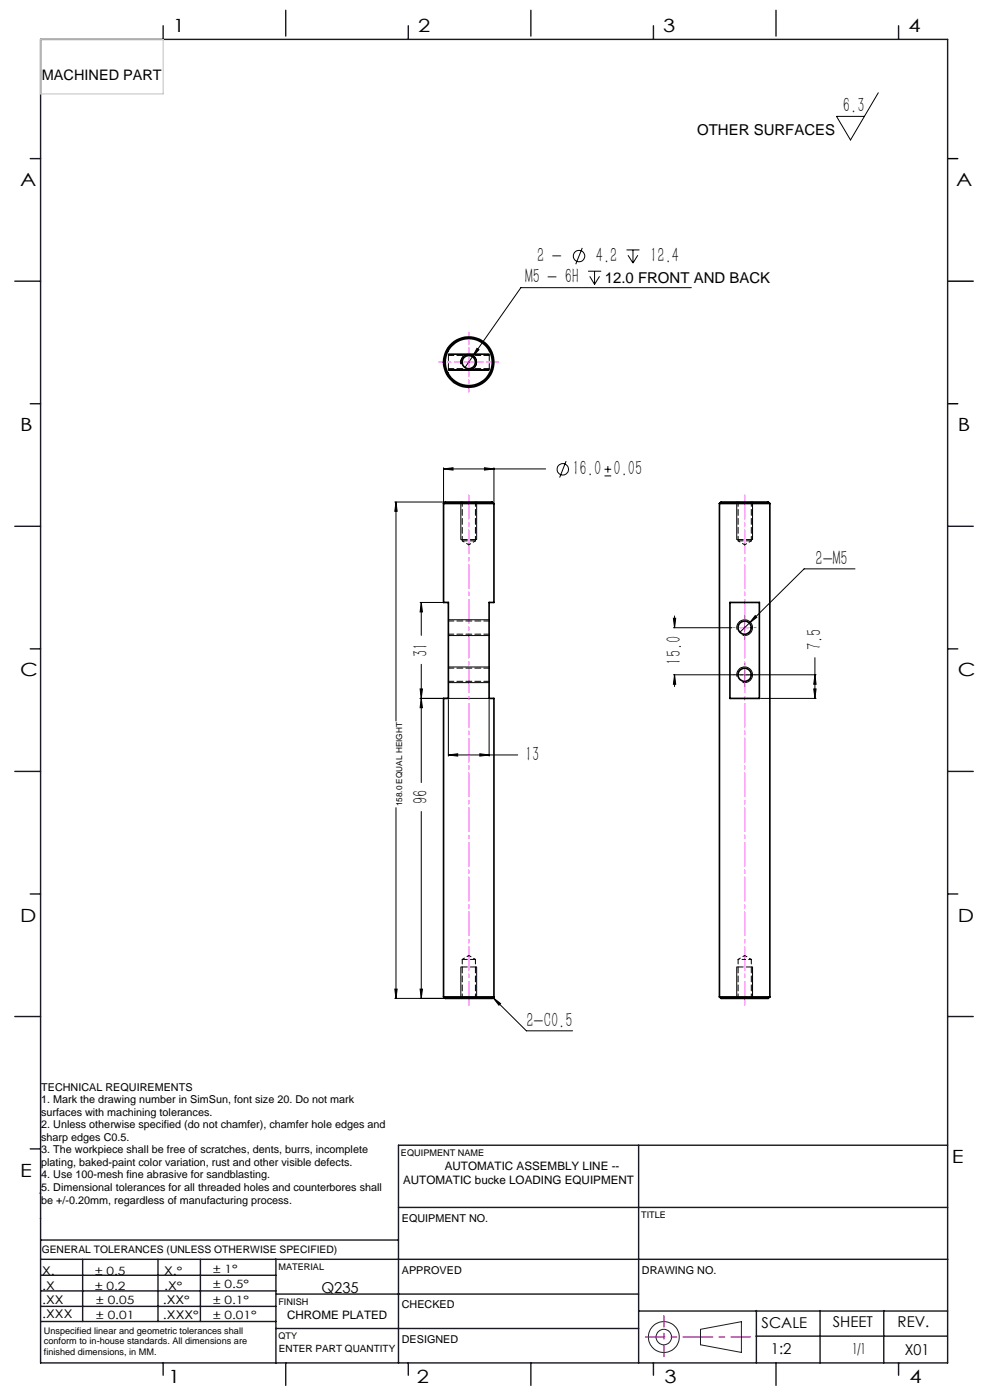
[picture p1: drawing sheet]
<svg xmlns="http://www.w3.org/2000/svg" width="210mm" height="297mm" viewBox="0 0 210 297" stroke-linecap="round" stroke-linejoin="round" font-family="sans-serif">
<g fill="none" stroke="#191924" stroke-width=".21">
<path d="M8.6 231.2v9.4M148.6 282l8.7-1.6v6.5l-8.7-1.6z"/>
<circle cx="140.8" cy="283.7" r="3.3"/>
<circle cx="140.8" cy="283.7" r="1.64"/>
</g>
<path d="M201 33.7h2.2M201 59.7h5.4M201 85.7h2.2" fill="none" stroke="#000" stroke-width=".3"/>
<path d="M136.9 283.6h22.3" fill="none" stroke="#f00" stroke-width=".21" stroke-dasharray="6.3 1.3 1.3 1.3" stroke-dashoffset="2.2"/>
<path d="M140.8 287.8v-8.7" fill="none" stroke="#f00" stroke-width=".21" stroke-dasharray="6.3 1.3 1.3 1.3" stroke-dashoffset="3.9"/>
<g fill="none" stroke="#191924" stroke-width=".3">
<path d="M8.6 8.4h192.4v280.7h-192.4zM34.6 5.5v2.9M60.6 2.2v5.5M86.6 5.5v2.9M112.6 2.2v5.5M138.6 5.5v2.9M164.6 2.2v5.5M190.6 5.5v2.9M6.4 33.7h2.2M3.1 59.7h5.5M6.4 85.7h2.2M3.1 111.7h5.5"/>
<path d="M201 111.7h5.4M6.4 137.7h2.2M201 137.7h2.2M3.1 163.7h5.5M201 163.7h5.4M6.4 189.6h2.2M201 189.6h2.2M3.1 215.6h5.5M201 215.6h5.4M6.4 243.7h2.2M8.5 253.1h.1M8.6 258.5h.1"/>
<path d="M84.5 256.1h116.5M135.5 243v46.1M201 243h-116.5v46.1M8.6 277.1h49.9M8.6 267.2h192.4M8.6 273.9h49.9M8.6 263.1h75.9M8.6 270.5h49.9M17.5 267.2v13.1M33.5 267.2v13.1M42.5 267.2v13.1M58.5 267.2v22"/>
<path d="M58.6 274.5h76.9M135.5 278.1h65.5M160.4 278v11.1M174 278v11.1M187.5 278v11.1M8.6 280.3h49.9M34.6 289.1v2.6M58.5 281.8h77M60.6 289.1v4.8M86.6 289.1v2.6M112.6 289.1v4.8M138.6 289.1v2.6"/>
<path d="M160.4 283.5h40.5M164.6 289.1v4.8M190.6 289.1v2.6"/>
</g>
<path d="M8.6 8.4h26v11.5h-26z" fill="none" stroke="#c0c0c0" stroke-width=".21"/>
<g fill="none" stroke="#000" stroke-width=".21">
<path d="M186.3 19.7l-5.9 10-3-5h6M123.5 52.6l-1.4 3.5M124.7 57.5h2.8M125.1 58.6l1 1.7M126.1 57.5v2.8M127.2 58.6l-1.1 1.7M132.9 53h2.7M133.2 54.1l1.1 1.7M134.3 53v2.8M135.3 54.1l-1 1.7M95.1 78.5h8.7M95.1 75.1h8.7"/>
<path d="M97.8 77.3a1.66 1.66 0 0 1 1.5-2.1 1.66 1.66 0 0 1 1.8 1.8 1.66 1.66 0 0 1-2.1 1.4M100.2 75.7l-1.6 2.3M101.2 73.9l.4 .3-1.4 1.5zM146.6 61h-36.1l-10.3 14.7M94.1 99.5l2-.3v.5zM94.1 99.2v7.4M94.1 99.5h21.6M102.8 99.2l2 .3-2 .2zM104.8 99.2v7.4M120.1 97.8l-1.4 3.5M128.2 99.6h1.4M128.9 98.9v1.4"/>
<path d="M83.7 106.5h10.5M84 106.5v46.5M84 106.5l.2 2h-.5zM97.8 106.5v8M101.1 106.5v8M128.2 101h1.4M156.3 106.5v8M159.6 106.5v8M89.1 127.8h5.8M89.4 127.8v7M89.4 127.8l.2 2h-.5zM95.1 134.8h8.7"/>
<path d="M95.1 131.5h8.7M142.8 131.2h.5l-.2 2zM142.8 133.2h12.5M143.1 130.7v2.5M156.4 133.6a1.67 1.67 0 0 1 1.4-2.1 1.67 1.67 0 0 1 1.8 1.8 1.67 1.67 0 0 1-2.1 1.5M159 132.2l-2 1.9M160.2 130.6l.3 .3-1.5 1.3zM172.9 139.5v8.7M181.4 120.7h-10.8l-11.6 11.5M89.1 148.2h14.4M89.1 146.2h.5l-.2 2zM89.4 140.9v25.1"/>
<path d="M89.4 148.2l.2 1.9h-.5zM95.1 144.8h8.7M95.1 141.5h8.7M95.1 148.4v12M101.8 159.9l2 .3-2 .2zM103.8 148.4v12M142.8 143.2h14.9M143.1 143.2l.2 2h-.5zM143.1 143.2v2.5M156.4 143.6a1.67 1.67 0 0 1 1.4-2.1 1.67 1.67 0 0 1 1.8 1.8 1.67 1.67 0 0 1-2.1 1.5M158.2 143.2h14.9M161.3 148.2h11.8"/>
<path d="M172.6 146.2h.5l-.2 2zM172.9 143.2l.2 2h-.5zM84 171.3v40.5M89.4 172.2v39.6M95.1 160.2l2-.3v.5zM95.1 160.2h14.7M83.7 211.8h10.5M83.7 209.8h.5l-.2 2zM89.1 209.8h.5l-.2 2zM97.8 205.1v6.7M101.1 205.1v6.7M104.6 211.7l1.6 1.2-.4 .4z"/>
<path d="M104.6 211.7l7.1 7h9.8M156.3 205.1v6.7M159.6 205.1v6.7"/>
<circle cx="122.8" cy="54.3" r="1.22"/>
<circle cx="119.4" cy="99.6" r="1.21"/>
</g>
<path d="M99.5 105v108.3M158 105v108.3" fill="none" stroke="#f0f" stroke-width=".21" stroke-dasharray="5.1 .8 .8 .8" stroke-dashoffset="-.1"/>
<path d="M156 133.1h-.4M158 131.1v-.4M158 135.1v.4M160 133.1h.4M156 143.1h-.4M158 141.1v-.4M158 145.1v.4M160 143.1h.4" fill="none" stroke="#f0f" stroke-width=".21" stroke-dasharray="5.1 .8 .8 .8"/>
<path d="M98.4 76.8h2M99.4 75.8v2M157 133.2h2M157.9 132.1v2.1M157 143.2h2M157.9 142.2v1.9" fill="none" stroke="#f0f" stroke-width=".21"/>
<path d="M97.8 114.5h3.3M156.3 114.5h3.3M101.1 205.1h-3.3M159.6 205.1h-3.3" fill="none" stroke="#000" stroke-width=".21" stroke-dasharray="1.3 .6" stroke-dashoffset="-.1"/>
<path d="M97.5 76.8h-4.4M99.5 74.8v-4.3M99.5 78.8v4.3M101.5 76.8h4.3" fill="none" stroke="#f0f" stroke-width=".21" stroke-dasharray="5.1 .8 .8 .8" stroke-dashoffset="4.1"/>
<g fill="#000">
<path d="M101.2 73.9l-1 1.8 1.4-1.5zM160.2 130.6l-1.2 1.6 1.5-1.3z"/>
<path d="M94.1 99.5l2-.3v.5zM102.8 99.2l2 .3-2 .2zM104.6 211.7l1.6 1.2-.4 .4zM95.1 160.2l2-.3v.5zM101.8 159.9l2 .3-2 .2z"/>
<path d="M89.4 127.8l.2 2h-.5zM89.1 146.2h.5l-.2 2zM84 106.5l.2 2h-.5zM83.7 209.8h.5l-.2 2z"/>
<path d="M142.8 131.2h.5l-.2 2zM143.1 143.2l.2 2h-.5z"/>
<path d="M172.6 146.2h.5l-.2 2zM172.9 143.2l.2 2h-.5z"/>
<path d="M89.1 209.8h.5l-.2 2zM89.4 148.2l.2 1.9h-.5z"/>
</g>
<g fill="none" stroke="#000" stroke-width=".35">
<path d="M94.1 106.8v21h1v20.4h-1v63.3M94.1 106.8h10.7M94.1 106.8l.3-.3h10l.4 .3M104.8 106.8v21h-1v20.4h1v63.3M152.6 106.8h10.7M152.6 106.8l.4-.3h9.9l.4 .3M152.6 106.8v104.7M163.3 106.8v104.7M154.8 127.8h6.3v20.4h-6.3zM94.1 211.5h10.7M94.1 211.5l.3 .3h10l.4-.3M152.6 211.5h10.7"/>
<path d="M152.6 211.5l.4 .3h9.9l.4-.3"/>
<circle cx="99.4" cy="76.8" r="5.3"/>
<circle cx="99.4" cy="76.8" r="5"/>
<circle cx="99.4" cy="76.8" r="1.4"/>
<circle cx="158" cy="133.2" r="1.4"/>
<circle cx="158" cy="143.2" r="1.39"/>
</g>
<path d="M98.1 114.7h2.8M156.6 114.7h2.8M100.9 203.5h-2.8" fill="none" stroke="#000" stroke-width=".21" stroke-dasharray="1.3 .6" stroke-dashoffset=".2"/>
<path d="M95.1 78.2h8.7M103.8 75.4h-8.7M95.1 134.5h8.7M103.8 131.7h-8.7M95.1 144.5h8.7M103.8 141.7h-8.7" fill="none" stroke="#000" stroke-width=".21" stroke-dasharray="1.3 .6" stroke-dashoffset=".1"/>
<path d="M98.1 106.5v8.2M100.9 114.7v-8.2M156.6 106.5v8.2M159.4 114.7v-8.2M98.1 203.5v8.3M100.9 211.8v-8.3M156.6 203.5v8.3M159.4 211.8v-8.3" fill="none" stroke="#000" stroke-width=".21" stroke-dasharray="1.3 .6" stroke-dashoffset=".3"/>
<path d="M98.1 114.7l1.4 .9M99.5 115.6l1.4-.9M156.6 114.7l1.4 .9M158 115.6l1.4-.9M99.5 202.7l-1.4 .8M100.9 203.5l-1.4-.8M158 202.7l-1.4 .8M159.4 203.5l-1.4-.8" fill="none" stroke="#000" stroke-width=".21" stroke-dasharray="1.3 .6" stroke-dashoffset=".8"/>
<path d="M95.1 73.7v6.2M103.8 79.9v-6.2" fill="none" stroke="#000" stroke-width=".21" stroke-dasharray="1.3 .6" stroke-dashoffset=".4"/>
<path d="M158 203.5h-1.4M159.4 203.5h-1.4" fill="none" stroke="#000" stroke-width=".21" stroke-dasharray="1.3 .6" stroke-dashoffset=".7"/>
<g font-size="4.4">
<text x="178.8" y="23.8">6.3</text>
<text x="114" y="55.6">2 -</text>
<text x="126.4" y="55.6">4.2</text>
<text x="137.9" y="55.6">12.4</text>
<text x="111.4" y="60.1">M5 - 6H</text>
<text x="121.4" y="100.9">16.0</text>
<text x="130.1" y="100.9">0.05</text>
<text x="173" y="119.8">2-M5</text>
<text x="174.2" y="138" transform="rotate(-90 174.2 138)">7.5</text>
<text x="90.7" y="139.4" transform="rotate(-90 90.7 139.4)">31</text>
<text x="144.4" y="141" transform="rotate(-90 144.4 141)">15.0</text>
<text x="111.4" y="161.4">13</text>
<text x="90.7" y="170.6" transform="rotate(-90 90.7 170.6)">96</text>
<text x="111.7" y="217.8">2-C0.5</text>
</g>
<g font-size="3.9">
<text x="36.7" y="6.9">1</text>
<text x="88.7" y="6.9">2</text>
<text x="140.7" y="6.9">3</text>
<text x="192.7" y="6.9">4</text>
<text x="4.2" y="39.5">A</text>
<text x="202.9" y="39.5">A</text>
<text x="4.2" y="91.5">B</text>
<text x="203.2" y="91.5">B</text>
<text x="4.2" y="143.5">C</text>
<text x="203.2" y="143.5">C</text>
<text x="4.2" y="195.5">D</text>
<text x="203.2" y="195.5">D</text>
<text x="4.2" y="249.6">E</text>
<text x="201.9" y="246.7">E</text>
<text x="35.7" y="293.4">1</text>
<text x="88.4" y="293.4">2</text>
<text x="141" y="293.4">3</text>
<text x="193" y="293.4">4</text>
</g>
<g font-size="3.2">
<text x="147.9" y="28.7">OTHER SURFACES</text>
<text x="128.3" y="60.1">12.0 FRONT AND BACK</text>
<text x="68.2" y="274.2">Q235</text>
<text x="161.6" y="281.7">SCALE</text>
<text x="176.7" y="281.5">SHEET</text>
<text x="190.4" y="281.5">REV.</text>
<text x="163.5" y="287.3">1:2</text>
<text x="180.8" y="287.3">1/1</text>
<text x="191.9" y="287.5">X01</text>
</g>
<text font-size="3.1" x="8.9" y="17">MACHINED PART</text>
<g font-size="2.5">
<text x="85.5" y="251.1">AUTOMATIC bucke LOADING EQUIPMENT</text>
<text x="94.4" y="248.2">AUTOMATIC ASSEMBLY LINE --</text>
<text x="8.9" y="273.6">.X</text>
<text x="8.9" y="270.4">X.</text>
<text x="34.8" y="273.7">.X°</text>
<text x="34.8" y="270.5">X.°</text>
<text x="9" y="276.7">.XX</text>
<text x="9" y="279.7">.XXX</text>
<text x="34.5" y="276.7">.XX°</text>
<text x="34.6" y="279.8">.XXX°</text>
<text x="60.9" y="279.8">CHROME PLATED</text>
</g>
<g font-size="2.4">
<text x="45.2" y="270">± 1°</text>
<text x="20.2" y="270.4">± 0.5</text>
<text x="20.2" y="273.7">± 0.2</text>
<text x="45.2" y="273.2">± 0.5°</text>
<text x="20.4" y="279.7">± 0.01</text>
<text x="20.4" y="276.7">± 0.05</text>
<text x="45.2" y="276.7">± 0.1°</text>
<text x="45.2" y="279.7">± 0.01°</text>
</g>
<g font-size="2.3">
<text x="8.7" y="231.4">TECHNICAL REQUIREMENTS</text>
<text x="8.7" y="234">1. Mark the drawing number in SimSun, font size 20. Do not mark</text>
<text x="8.7" y="236.7">surfaces with machining tolerances.</text>
<text x="8.7" y="239.3">2. Unless otherwise specified (do not chamfer), chamfer hole edges and</text>
<text x="8.7" y="242">sharp edges C0.5.</text>
<text x="8.7" y="244.7">3. The workpiece shall be free of scratches, dents, burrs, incomplete</text>
<text x="8.7" y="247.3">plating, baked-paint color variation, rust and other visible defects.</text>
<text x="8.7" y="250">4. Use 100-mesh fine abrasive for sandblasting.</text>
<text x="8.7" y="252.7">5. Dimensional tolerances for all threaded holes and counterbores shall</text>
<text x="8.7" y="255.3">be +/-0.20mm, regardless of manufacturing process.</text>
<text x="85.2" y="259.2">EQUIPMENT NO.</text>
<text x="85.2" y="270.2">APPROVED</text>
<text x="136.2" y="270.2">DRAWING NO.</text>
<text x="85.2" y="277.6">CHECKED</text>
<text x="85.2" y="284.9">DESIGNED</text>
</g>
<text font-size="2.2" x="8.9" y="265.7">GENERAL TOLERANCES (UNLESS OTHERWISE SPECIFIED)</text>
<text font-size="2.1" x="59.2" y="286.7">ENTER PART QUANTITY</text>
<g font-size="1.9">
<text x="85.1" y="245.3">EQUIPMENT NAME</text>
<text x="136" y="258.5">TITLE</text>
<text x="59.1" y="269.5">MATERIAL</text>
<text x="59.1" y="276.9">FINISH</text>
<text x="9.3" y="282.9">Unspecified linear and geometric tolerances shall</text>
<text x="9.3" y="285.2">conform to in-house standards. All dimensions are</text>
<text x="9.3" y="287.4">finished dimensions, in MM.</text>
<text x="59.1" y="284.2">QTY</text>
</g>
<text font-size="1.7" x="85.3" y="171.1" transform="rotate(-90 85.3 171.1)">158.0 EQUAL HEIGHT</text>
</svg>
